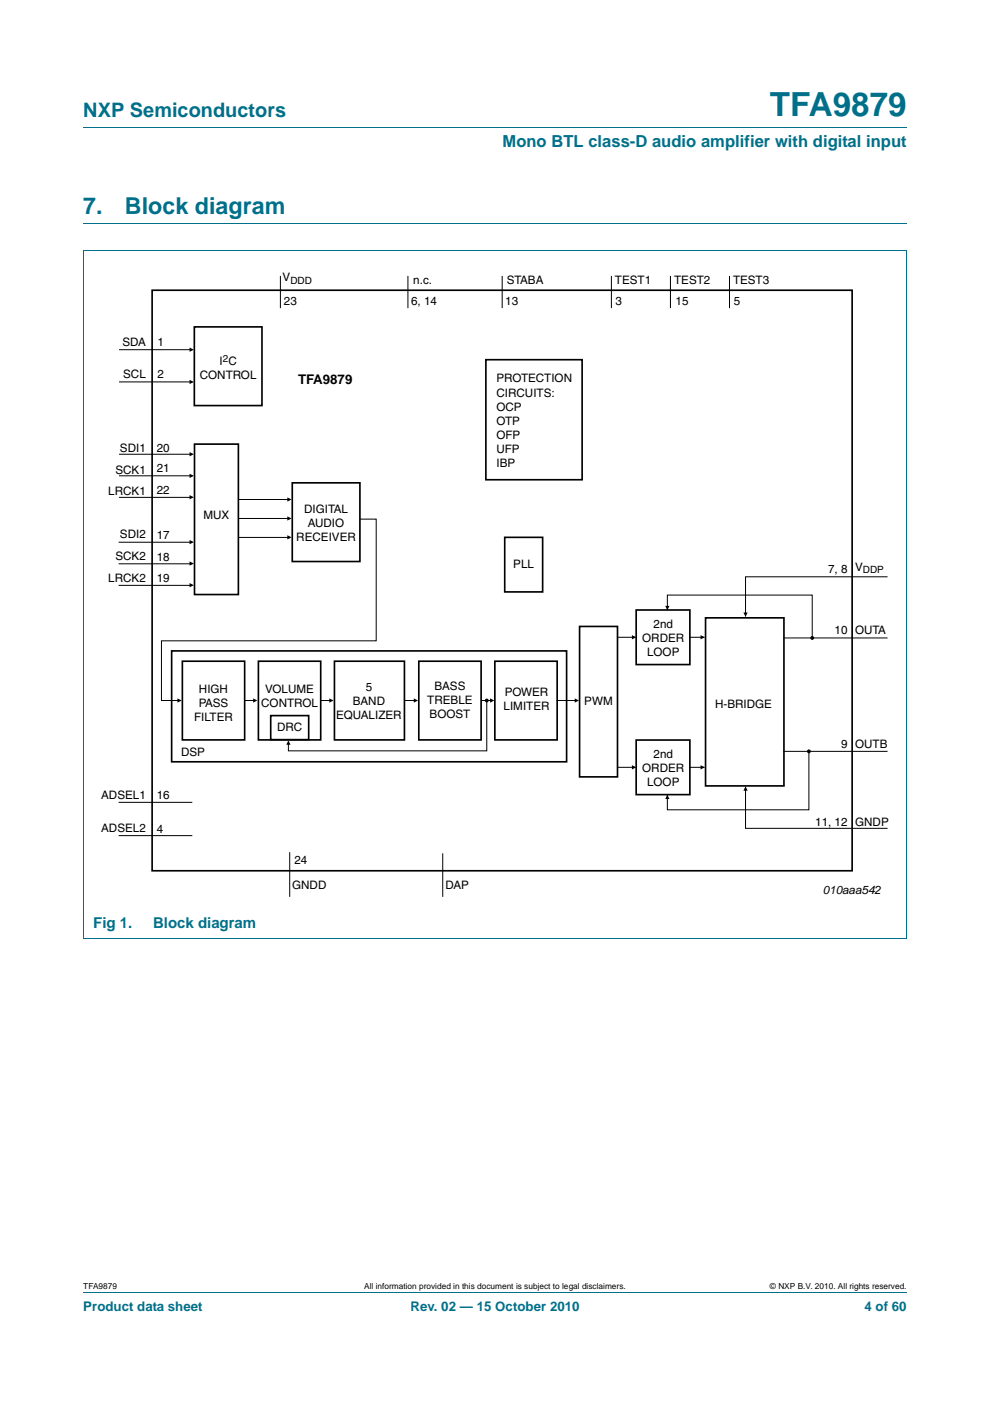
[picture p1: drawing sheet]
<svg xmlns="http://www.w3.org/2000/svg" width="210mm" height="297mm" viewBox="0 0 210 297" stroke-linecap="round" stroke-linejoin="round" font-family="sans-serif">
<path d="M17.7 27h174.6M17.6 53.1h174.7M17.7 47.4h174.6M17.7 53.1v145.8M192.3 53.1v145.8M17.6 199h174.7M17.7 273.9h174.6" fill="none" stroke="#00708a" stroke-width=".21"/>
<g fill="none" stroke="#000" stroke-width=".35">
<path d="M32.3 61.5h148.4v123.1h-148.4zM41.2 69.3h14.4v16.7h-14.4zM103.1 76.3h20.4v25.4h-20.4zM41.3 94.2h9.3v31.9h-9.3zM62 102.4h14.3v16.7h-14.3zM107.1 113.9h8v11.6h-8zM36.4 138h83.8v23.5h-83.8zM122.9 132.8h8.1v31.9h-8.1zM134.9 129.3h11.4v11.6h-11.4zM149.6 131h16.7v35.6h-16.7zM38.7 140.2h13.2v16.7h-13.2zM54.8 140.2h13.2v16.7h-13.2z"/>
<path d="M57.4 151.7h8.1v5.1h-8.1zM70.9 140.2h14.9v16.7h-14.9zM88.8 140.2h13.2v16.7h-13.2zM105 140.2h13.2v16.7h-13.2zM134.9 156.9h11.4v11.6h-11.4z"/>
</g>
<g fill="#000">
<path d="M40.2 73.7l.9 .4-.9 .5zM40.2 95.9l.9 .4-.9 .5zM40.2 80.5l.9 .5-.9 .4zM40.2 100.4l.9 .5-.9 .4zM40.2 105l.9 .4-.9 .5zM40.2 114.5l.9 .4-.9 .5zM40.2 119l.9 .5-.9 .4zM60.9 105.5l.9 .4-.9 .5zM60.9 109.5l.9 .4-.9 .5zM60.9 113.5l.9 .4-.9 .5zM40.2 123.6l.9 .5-.9 .4zM134 134.7l.9 .4-.9 .5z"/>
<path d="M141.1 128.5h.9l-.5 .9zM148.6 134.7l.9 .4-.9 .5zM157.7 129.9h.9l-.5 .9zM37.6 148.1l.9 .4-.9 .5zM53.7 148.1l.9 .4-.9 .5zM61.2 157l.4 .9h-.9zM69.8 148.1l.9 .4-.9 .5zM87.8 148.1l.9 .4-.9 .5zM103.9 148.1l.9 .4-.9 .5zM121.9 148.1l.9 .4-.9 .5zM134 162.2l.9 .5-.9 .4zM141.5 168.5l.5 .9h-.9z"/>
<path d="M148.6 162.2l.9 .5-.9 .4zM158.1 166.7l.5 .9h-.9z"/>
</g>
<g fill="none" stroke="#000" stroke-width=".21">
<path d="M59.5 58.5v6.8M86.5 58.5v6.8M106.5 58.5v6.8M129.7 58.5v6.8M142.2 58.5v6.8M154.7 58.5v6.8M25.2 74.1h15.6M25.2 96.3h15.6M25.2 81h15.6M25.2 115h15.6M25.2 119.5h15.6M25.2 100.9h15.6"/>
<path d="M25.2 105.5h15.6M50.7 105.9h10.7M50.7 109.9h10.7M50.7 113.9h10.7M76.4 110.1h3.4v25.8h-45.6v12.6h3.8M25.2 124.1h15.6M131.1 135.1h3.6M141.5 129.2v-3h30.8v9.1M146.3 135.1h3M166.3 135.3h21.8M188.1 122.3h-30v8.3M51.9 148.5h2.1"/>
<path d="M68 148.5h2.2M86 148.5h2.1M102.1 148.5h2.2M103.2 148.5v10.7h-42v-1.6M118.2 148.5h4M166.3 159.3h21.8M171.6 159.3v12.4h-30.1v-3M25.2 170.1h15.6M25.2 177.2h15.6M131 162.7h3.7M146.3 162.7h3M158.1 166.9v8.7h30"/>
<path d="M61.4 180.7v9.5M93.9 180.9v9.3"/>
</g>
<g fill="#000" stroke="#000" stroke-width=".25">
<circle cx="172.3" cy="135.3" r=".28"/>
<circle cx="103.2" cy="148.5" r=".28"/>
<circle cx="171.6" cy="159.3" r=".28"/>
</g>
<text font-size="7" fill="#00708a" x="163.3" y="24.6">TFA9879</text>
<g font-size="4.9" fill="#00708a">
<text x="17.7" y="45.4">7.</text>
<text x="26.5" y="45.4">Block diagram</text>
</g>
<text font-size="4.2" fill="#00708a" x="17.7" y="24.9">NXP Semiconductors</text>
<text font-size="3.5" fill="#00708a" x="106.6" y="31.1">Mono BTL class-D audio amplifier with digital input</text>
<g font-size="3.2" fill="#00708a">
<text x="19.8" y="196.8">Fig 1.</text>
<text x="32.5" y="196.8">Block diagram</text>
</g>
<text font-size="2.8" x="63.2" y="81.4">TFA9879</text>
<g font-size="2.8" fill="#00708a">
<text x="17.7" y="277.9">Product data sheet</text>
<text x="87.1" y="277.9">Rev. 02 — 15 October 2010</text>
<text x="183.4" y="277.9">4 of 60</text>
</g>
<g font-size="2.5">
<text x="59.9" y="59.6">V</text>
<text x="60.2" y="64.6">23</text>
<text x="87.2" y="64.6">6, 14</text>
<text x="87.7" y="60.1">n.c.</text>
<text x="107.2" y="64.6">13</text>
<text x="107.5" y="60.1">STABA</text>
<text x="130.4" y="60.3">TEST1</text>
<text x="130.6" y="64.6">3</text>
<text x="143" y="60.3">TEST2</text>
<text x="143.3" y="64.6">15</text>
<text x="155.5" y="60.3">TEST3</text>
<text x="155.6" y="64.6">5</text>
<text x="26" y="73.3">SDA</text>
<text x="33.4" y="73.4">1</text>
<text x="46.6" y="77.4">I C</text>
<text x="26.1" y="80.2">SCL</text>
<text x="33.4" y="80.2">2</text>
<text x="42.4" y="80.4">CONTROL</text>
<text x="105.3" y="81.1">PROTECTION</text>
<text x="105.3" y="84.1">CIRCUITS:</text>
<text x="105.3" y="87.1">OCP</text>
<text x="25.4" y="95.7">SDI1</text>
<text x="33.2" y="95.7">20</text>
<text x="105.3" y="90.1">OTP</text>
<text x="105.3" y="93.1">OFP</text>
<text x="24.5" y="100.4">SCK1</text>
<text x="33.2" y="100.2">21</text>
<text x="105.3" y="96.1">UFP</text>
<text x="105.3" y="99.1">IBP</text>
<text x="23" y="104.8">LRCK1</text>
<text x="33.2" y="104.8">22</text>
<text x="43.2" y="110.1">MUX</text>
<text x="64.5" y="108.7">DIGITAL</text>
<text x="65.3" y="111.7">AUDIO</text>
<text x="24.5" y="118.7">SCK2</text>
<text x="25.4" y="114.2">SDI2</text>
<text x="33.2" y="114.3">17</text>
<text x="33.2" y="118.9">18</text>
<text x="62.9" y="114.7">RECEIVER</text>
<text x="23" y="123.4">LRCK2</text>
<text x="33.2" y="123.5">19</text>
<text x="108.9" y="120.4">PLL</text>
<text x="175.7" y="121.6">7, 8</text>
<text x="181.4" y="121.1">V</text>
<text x="136.2" y="136.1">ORDER</text>
<text x="138.6" y="133.1">2nd</text>
<text x="177" y="134.4">10</text>
<text x="181.4" y="134.4">OUTA</text>
<text x="137.2" y="139.1">LOOP</text>
<text x="42.1" y="149.8">PASS</text>
<text x="42.2" y="146.8">HIGH</text>
<text x="55.4" y="149.8">CONTROL</text>
<text x="56.2" y="146.8">VOLUME</text>
<text x="74.8" y="149.5">BAND</text>
<text x="77.6" y="146.5">5</text>
<text x="90.6" y="149.2">TREBLE</text>
<text x="92.1" y="146.2">BASS</text>
<text x="107.1" y="147.6">POWER</text>
<text x="123.9" y="149.5">PWM</text>
<text x="41.2" y="152.8">FILTER</text>
<text x="58.8" y="154.9">DRC</text>
<text x="71.3" y="152.5">EQUALIZER</text>
<text x="91.1" y="152.2">BOOST</text>
<text x="106.8" y="150.6">LIMITER</text>
<text x="151.7" y="150.1">H-BRIDGE</text>
<text x="38.4" y="160.2">DSP</text>
<text x="138.6" y="160.6">2nd</text>
<text x="178.4" y="158.5">9</text>
<text x="181.4" y="158.5">OUTB</text>
<text x="136.2" y="163.6">ORDER</text>
<text x="137.2" y="166.6">LOOP</text>
<text x="21.5" y="169.4">ADSEL1</text>
<text x="33.2" y="169.5">16</text>
<text x="21.5" y="176.5">ADSEL2</text>
<text x="33.2" y="176.6">4</text>
<text x="172.9" y="175.1">11, 12</text>
<text x="181.4" y="175.1">GNDP</text>
<text x="62.5" y="183.2">24</text>
<text x="62" y="188.4">GNDD</text>
<text x="94.5" y="188.4">DAP</text>
<text x="174.5" y="189.5">010aaa542</text>
</g>
<g font-size="2.1">
<text x="61.6" y="60.1">DDD</text>
<text x="47.3" y="76.7">2</text>
<text x="183" y="121.6">DDP</text>
</g>
<g font-size="1.8">
<text x="17.7" y="273.3">TFA9879</text>
<text x="77.3" y="273.3">All information provided in this document is subject to legal disclaimers.</text>
<text x="163.3" y="273.3">© NXP B.V. 2010. All rights reserved.</text>
</g>
</svg>
